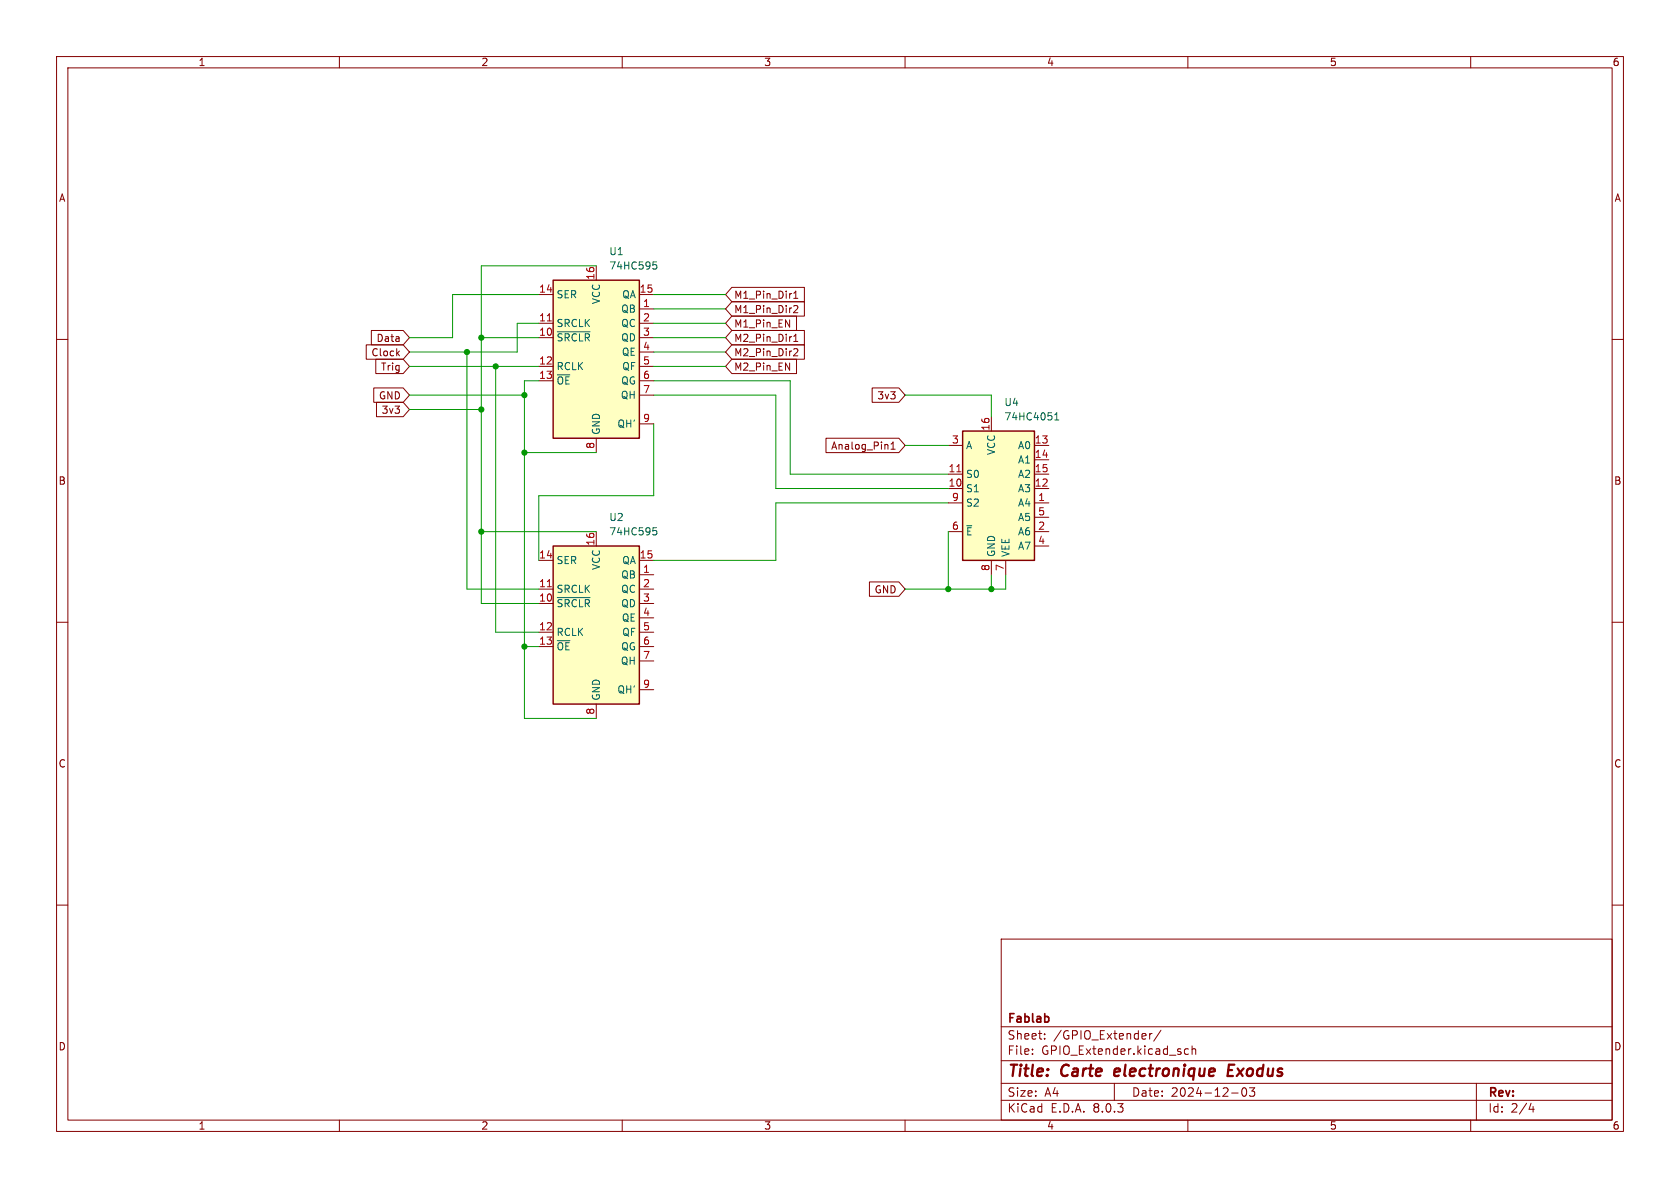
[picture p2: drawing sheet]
<svg xmlns="http://www.w3.org/2000/svg" width="297mm" height="210mm" viewBox="0 0 297 210" stroke-linecap="round" stroke-linejoin="round" font-family="sans-serif">
<g fill="none" stroke="#840000" stroke-width=".18">
<path d="M10 10h277v190h-277zM12 12h273v186h-273zM60 10v2M110 10v2M160 10v2M210 10v2M260 10v2M10 60h2M285 60h2M10 110h2M285 110h2M10 160h2"/>
<path d="M285 160h2M177 166h108v32h-108zM60 198v2M110 198v2M160 198v2M177 194.5h108M177 191.5h108M177 187.5h108M177 181.5h108M182.5 186.3v.1M182.5 185.5v.1M184.7 183.6v.1"/>
<path d="M184.7 182.8v.1M197 191.5v3M203.2 182.7v1M203.7 182.7l-.3 .1-.2 .2M205.2 182.1l-1.2 2M210 198v2M210.1 185.5l-.4-.1-.3 .3v.4l.1 .2h.6M210.7 185.5l.3-.1 .3 .1 .1 .9M210.7 184.9v1.5M217.7 193.2h1.2M219.7 192.4l.2-.1a.81 .81 0 0 1 .6 .6 .81 .81 0 0 1-.3 .8l-.2 .1a.81 .81 0 0 1-.3-1.4zM220.9 192.3h.9l-.5 .6 .4 .1v.7l-.2 .1h-.4l-.2-.1"/>
<path d="M260 198v2M261 191.5v6.5M270.7 195l-.4 1.1h.9M271 195.6v1"/>
</g>
<path d="M197.2 189l-.2 .9 .2 .3M198 189.4l-1 .1M217.1 189.2h.7M218.2 188.2h-.9l-.3 2h1" fill="none" stroke="#840000" stroke-width=".4"/>
<path d="M185.3 179.8v.7" fill="none" stroke="#840000" stroke-width=".3"/>
<path d="M170.2 76.2h12.7v22.9h-12.7z" fill="#ffffc2"/>
<path d="M170.2 76.2h12.7v22.9h-12.7z" fill="none" stroke="#840000" stroke-width=".25"/>
<g fill="none" stroke="#840000" stroke-width=".18">
<path d="M167.6 78.7h2.6M175.3 73.7v2.5M182.9 78.7h2.5M167.6 88.9h2.6M167.6 86.4h2.6M167.6 83.8h2.6M167.6 94h2.6M175.3 99.1v2.5M177.8 99.1v2.5M182.9 88.9h2.5M182.9 86.4h2.5M182.9 83.8h2.5"/>
<path d="M182.9 81.3h2.5M182.9 94h2.5M182.9 96.5h2.5M182.9 91.4h2.5"/>
</g>
<path d="M169.2 83.4h.7" fill="none" stroke="#a90000" stroke-width=".18"/>
<path d="M186.5 74.2h.7M186.5 73.3l.3-.3v1.2M170.9 92.9h.9" fill="none" stroke="#006464" stroke-width=".18"/>
<path d="M97.8 49.5h15.2v28h-15.2z" fill="#ffffc2"/>
<path d="M97.8 49.5h15.2v28h-15.2z" fill="none" stroke="#840000" stroke-width=".25"/>
<g fill="none" stroke="#840000" stroke-width=".18">
<path d="M95.2 59.7h2.6M95.2 57.2h2.6M95.2 52.1h2.6M105.4 47v2.5M113 54.6h2.6M113 59.7h2.6M113 57.2h2.6M113 52.1h2.6M95.2 64.8h2.6M95.2 67.3h2.6M105.4 77.5v2.5M113 64.8h2.6"/>
<path d="M113 67.3h2.6M113 62.2h2.6M113 69.9h2.6M113 74.9h2.6"/>
</g>
<path d="M98.5 58.6h5.8M115.5 46.3h.6M115.6 46.8h.3l.2 .2v.4l-.5 .2" fill="none" stroke="#006464" stroke-width=".18"/>
<path d="M96.8 56.7h.7" fill="none" stroke="#a90000" stroke-width=".18"/>
<path d="M97.8 96.5h15.2v28h-15.2z" fill="#ffffc2"/>
<path d="M97.8 96.5h15.2v28h-15.2z" fill="none" stroke="#840000" stroke-width=".25"/>
<g fill="none" stroke="#840000" stroke-width=".18">
<path d="M65.7 58.4h5.6l1.1 1.3-1.1 1.3h-5.6zM129.4 58.4h12.8v2.6h-12.8l-1.1-1.3zM129.4 50.8h12.8v2.5h-12.8l-1.1-1.2zM129.4 53.3h12.8v2.6h-12.8l-1.1-1.3zM129.4 55.9h11.4v2.5h-11.4l-1.1-1.2zM140.3 51.8l.4-.3v1.2M140.3 59.5l.4-.4v1.3M140.3 52.7h.7M140.4 54.1l.4-.1 .2 .4-.7 .9h.7M64.7 61h6.6l1.1 1.2-1.1 1.3h-6.6zM66.1 68.6h5.2l1.1 1.3-1.1 1.2h-5.2zM66.4 63.5h4.9l1.1 1.3-1.1 1.2h-4.9z"/>
<path d="M66.6 71.1h4.7l1.1 1.3-1.1 1.3h-4.7zM70.3 62.4l.3 .5M70.6 62.1l-.5 .4M129.4 63.5h11.4v2.5h-11.4l-1.1-1.2zM129.4 61h12.8v2.5h-12.8l-1.1-1.3zM140.3 60.4h.7M140.4 61.7l.4-.1 .2 .4-.7 .9h.7M146 77.5h12.9l1.1 1.2-1.1 1.3h-12.9zM154.2 68.6h4.7l1.1 1.3-1.1 1.2h-4.7zM157.5 79.4h.7M157.5 78.5l.4-.4v1.3M95.2 99.1h2.6"/>
<path d="M105.4 94v2.5M113 99.1h2.6M95.2 106.7h2.6M95.2 104.1h2.6M95.2 111.8h2.6M95.2 114.3h2.6M113 101.6h2.6M113 106.7h2.6M113 104.1h2.6M113 111.8h2.6M113 114.3h2.6M113 109.2h2.6"/>
<path d="M113 116.8h2.6M153.7 102.9h5.2l1.1 1.2-1.1 1.3h-5.2zM105.4 124.5v2.5M113 121.9h2.6"/>
</g>
<path d="M115.5 93.3h.6M115.6 93.8h.3l.2 .2v.4l-.5 .2M98.5 105.6h5.8" fill="none" stroke="#006464" stroke-width=".18"/>
<path d="M96.8 103.7h.7" fill="none" stroke="#a90000" stroke-width=".18"/>
<g fill="none" stroke="#009600" stroke-width=".18">
<path d="M85.1 59.7h10.1M95.2 57.2h-3.8v5h-19M95.2 52.1h-15.2v7.6h-7.6M105.4 47h-20.3v59.7h10.1M115.6 54.6h12.7M115.6 57.2h12.7M115.6 59.7h12.7M115.6 52.1h12.7M72.4 69.9h20.3M72.4 64.8h22.8M72.4 72.4h12.7M82.5 62.2v41.9h12.7"/>
<path d="M87.6 64.8v47h7.6M95.2 67.3h-2.5v59.7h12.7M115.6 74.9v12.7h-20.4v11.5M115.6 69.9h21.6v16.5h30.4M115.6 62.2h12.7M115.6 67.3h24.1v16.5h27.9M115.6 64.8h12.7M160 78.7h7.6M160 69.9h15.3v3.8M85.1 94h20.3M92.7 80h12.7M167.6 88.9h-30.4v10.2h-21.6"/>
<path d="M167.6 94v10.1M92.7 114.3h2.5M175.3 101.6v2.5M177.8 101.6v2.5h-17.8"/>
</g>
<g fill="#009600" stroke="#009600" stroke-width=".18">
<circle cx="175.3" cy="104.1" r=".46"/>
<circle cx="167.6" cy="104.1" r=".46"/>
<circle cx="87.6" cy="64.8" r=".46"/>
<circle cx="85.1" cy="59.7" r=".46"/>
<circle cx="85.1" cy="72.4" r=".46"/>
<circle cx="92.7" cy="69.9" r=".46"/>
<circle cx="82.5" cy="62.2" r=".46"/>
<circle cx="85.1" cy="94" r=".46"/>
<circle cx="92.7" cy="114.3" r=".46"/>
<circle cx="92.7" cy="80" r=".46"/>
</g>
<g font-size="2.8" fill="#840000">
<text x="178" y="190.9">Title:</text>
<text x="187.7" y="190.9">Carte</text>
<text x="197.9" y="190.9">electronique</text>
<text x="218.7" y="190.9">Exodus</text>
</g>
<g font-size="2.1" fill="#840000">
<text x="178" y="184">Sheet:</text>
<text x="178" y="181.2">Fablab</text>
<text x="186.2" y="184">/GPIO_Extender/</text>
<text x="178" y="186.7">File:</text>
<text x="184.1" y="186.7">GPIO_Extender.kicad_sch</text>
<text x="178" y="196.9">KiCad</text>
<text x="178" y="194.1">Size:</text>
<text x="184.7" y="194.1">A4</text>
<text x="185.7" y="196.9">E.D.A.</text>
<text x="193.3" y="196.9">8.0.3</text>
<text x="200" y="194.1">Date:</text>
<text x="207" y="194.1">2024-12-03</text>
<text x="263" y="194.3">Rev:</text>
<text x="263" y="196.9">Id:</text>
<text x="267.1" y="196.9">2/4</text>
</g>
<g font-size="1.8" fill="#840000">
<text x="35" y="11.9">1</text>
<text x="85" y="11.9">2</text>
<text x="135" y="11.9">3</text>
<text x="185" y="11.9">4</text>
<text x="235" y="11.9">5</text>
<text x="285" y="11.9">6</text>
<text x="10.3" y="35.9">A</text>
<text x="285.3" y="35.9">A</text>
<text x="129.7" y="53">M1_Pin_Dir1</text>
<text x="129.7" y="55.6">M1_Pin_Dir2</text>
<text x="129.7" y="58.1">M1_Pin_EN</text>
<text x="65.6" y="63.2">Clock</text>
<text x="66.5" y="60.6">Data</text>
<text x="67.3" y="65.7">Trig</text>
<text x="129.7" y="60.6">M2_Pin_Dir1</text>
<text x="129.7" y="65.7">M2_Pin_EN</text>
<text x="129.7" y="63.2">M2_Pin_Dir2</text>
<text x="66.9" y="70.8">GND</text>
<text x="155" y="70.8">3v3</text>
<text x="67.4" y="73.3">3v3</text>
<text x="146.8" y="79.7">Analog_Pin1</text>
<text x="10.3" y="85.9">B</text>
<text x="285.3" y="85.9">B</text>
<text x="154.5" y="105.1">GND</text>
<text x="10.3" y="135.9">C</text>
<text x="285.3" y="135.9">C</text>
<text x="10.3" y="185.9">D</text>
<text x="285.3" y="185.9">D</text>
<text x="35" y="199.9">1</text>
<text x="85" y="199.9">2</text>
<text x="135" y="199.9">3</text>
<text x="185" y="199.9">4</text>
<text x="235" y="199.9">5</text>
<text x="285" y="199.9">6</text>
</g>
<g font-size="1.8" fill="#006464">
<text x="107.6" y="45.3">U1</text>
<text x="107.6" y="47.9">74HC595</text>
<text x="98.3" y="52.9">SER</text>
<text x="106.3" y="53.9" transform="rotate(-90 106.3 53.9)">VCC</text>
<text x="109.9" y="52.9">QA</text>
<text x="98.3" y="58">SRCLK</text>
<text x="109.7" y="55.5">QB</text>
<text x="109.7" y="58">QC</text>
<text x="98.3" y="60.6">~{SRCLR}</text>
<text x="98.3" y="65.6">RCLK</text>
<text x="109.7" y="60.6">QD</text>
<text x="109.8" y="63.1">QE</text>
<text x="109.9" y="65.6">QF</text>
<text x="98.3" y="68.2">~{OE}</text>
<text x="109.7" y="70.7">QH</text>
<text x="109.7" y="68.2">QG</text>
<text x="177.5" y="72">U4</text>
<text x="106.3" y="77" transform="rotate(-90 106.3 77)">GND</text>
<text x="109.1" y="75.8">QH'</text>
<text x="177.5" y="74.5">74HC4051</text>
<text x="170.7" y="79.6">A</text>
<text x="176.1" y="80.5" transform="rotate(-90 176.1 80.5)">VCC</text>
<text x="179.9" y="79.6">A0</text>
<text x="179.9" y="82.1">A1</text>
<text x="170.7" y="87.2">S1</text>
<text x="170.7" y="84.7">S0</text>
<text x="170.7" y="89.8">S2</text>
<text x="179.9" y="89.8">A4</text>
<text x="179.9" y="87.2">A3</text>
<text x="179.9" y="84.7">A2</text>
<text x="107.6" y="92.3">U2</text>
<text x="107.6" y="94.8">74HC595</text>
<text x="170.7" y="94.8">~{E}</text>
<text x="179.9" y="94.8">A6</text>
<text x="179.9" y="92.3">A5</text>
<text x="98.3" y="99.9">SER</text>
<text x="106.3" y="100.9" transform="rotate(-90 106.3 100.9)">VCC</text>
<text x="109.9" y="99.9">QA</text>
<text x="176.1" y="98.6" transform="rotate(-90 176.1 98.6)">GND</text>
<text x="178.7" y="98.6" transform="rotate(-90 178.7 98.6)">VEE</text>
<text x="179.9" y="97.4">A7</text>
<text x="98.3" y="107.5">~{SRCLR}</text>
<text x="98.3" y="105">SRCLK</text>
<text x="109.7" y="102.5">QB</text>
<text x="109.7" y="105">QC</text>
<text x="109.7" y="107.5">QD</text>
<text x="98.3" y="112.6">RCLK</text>
<text x="109.8" y="110.1">QE</text>
<text x="109.9" y="112.6">QF</text>
<text x="98.3" y="115.2">~{OE}</text>
<text x="109.7" y="117.7">QH</text>
<text x="109.7" y="115.2">QG</text>
<text x="106.3" y="124" transform="rotate(-90 106.3 124)">GND</text>
<text x="109.1" y="122.8">QH'</text>
</g>
<g font-size="1.8" fill="#a90000">
<text x="95.2" y="51.8">14</text>
<text x="105.2" y="49.6" transform="rotate(-90 105.2 49.6)">16</text>
<text x="113" y="51.8">15</text>
<text x="95.2" y="59.4">10</text>
<text x="95.2" y="56.9">11</text>
<text x="113.6" y="54.4">1</text>
<text x="113.6" y="56.9">2</text>
<text x="113.6" y="59.4">3</text>
<text x="95.2" y="64.5">12</text>
<text x="113.6" y="62">4</text>
<text x="113.6" y="64.5">5</text>
<text x="95.2" y="67.1">13</text>
<text x="113.6" y="67.1">6</text>
<text x="113.6" y="69.6">7</text>
<text x="113.6" y="74.7">9</text>
<text x="175" y="76.2" transform="rotate(-90 175 76.2)">16</text>
<text x="105.2" y="79.4" transform="rotate(-90 105.2 79.4)">8</text>
<text x="167.6" y="83.6">11</text>
<text x="168.2" y="78.5">3</text>
<text x="182.8" y="78.5">13</text>
<text x="182.8" y="81">14</text>
<text x="182.8" y="83.6">15</text>
<text x="167.6" y="86.1">10</text>
<text x="168.2" y="88.6">9</text>
<text x="182.8" y="86.1">12</text>
<text x="183.4" y="88.6">1</text>
<text x="168.2" y="93.7">6</text>
<text x="183.4" y="93.7">2</text>
<text x="183.4" y="91.2">5</text>
<text x="95.2" y="98.8">14</text>
<text x="105.2" y="96.6" transform="rotate(-90 105.2 96.6)">16</text>
<text x="113" y="98.8">15</text>
<text x="113.6" y="101.3">1</text>
<text x="175" y="101" transform="rotate(-90 175 101)">8</text>
<text x="177.5" y="101" transform="rotate(-90 177.5 101)">7</text>
<text x="183.4" y="96.3">4</text>
<text x="95.2" y="106.4">10</text>
<text x="95.2" y="103.9">11</text>
<text x="113.6" y="103.9">2</text>
<text x="113.6" y="106.4">3</text>
<text x="95.2" y="111.5">12</text>
<text x="113.6" y="109">4</text>
<text x="113.6" y="111.5">5</text>
<text x="95.2" y="114">13</text>
<text x="113.6" y="114">6</text>
<text x="113.6" y="116.6">7</text>
<text x="113.6" y="121.7">9</text>
<text x="105.2" y="126.4" transform="rotate(-90 105.2 126.4)">8</text>
</g>
</svg>
